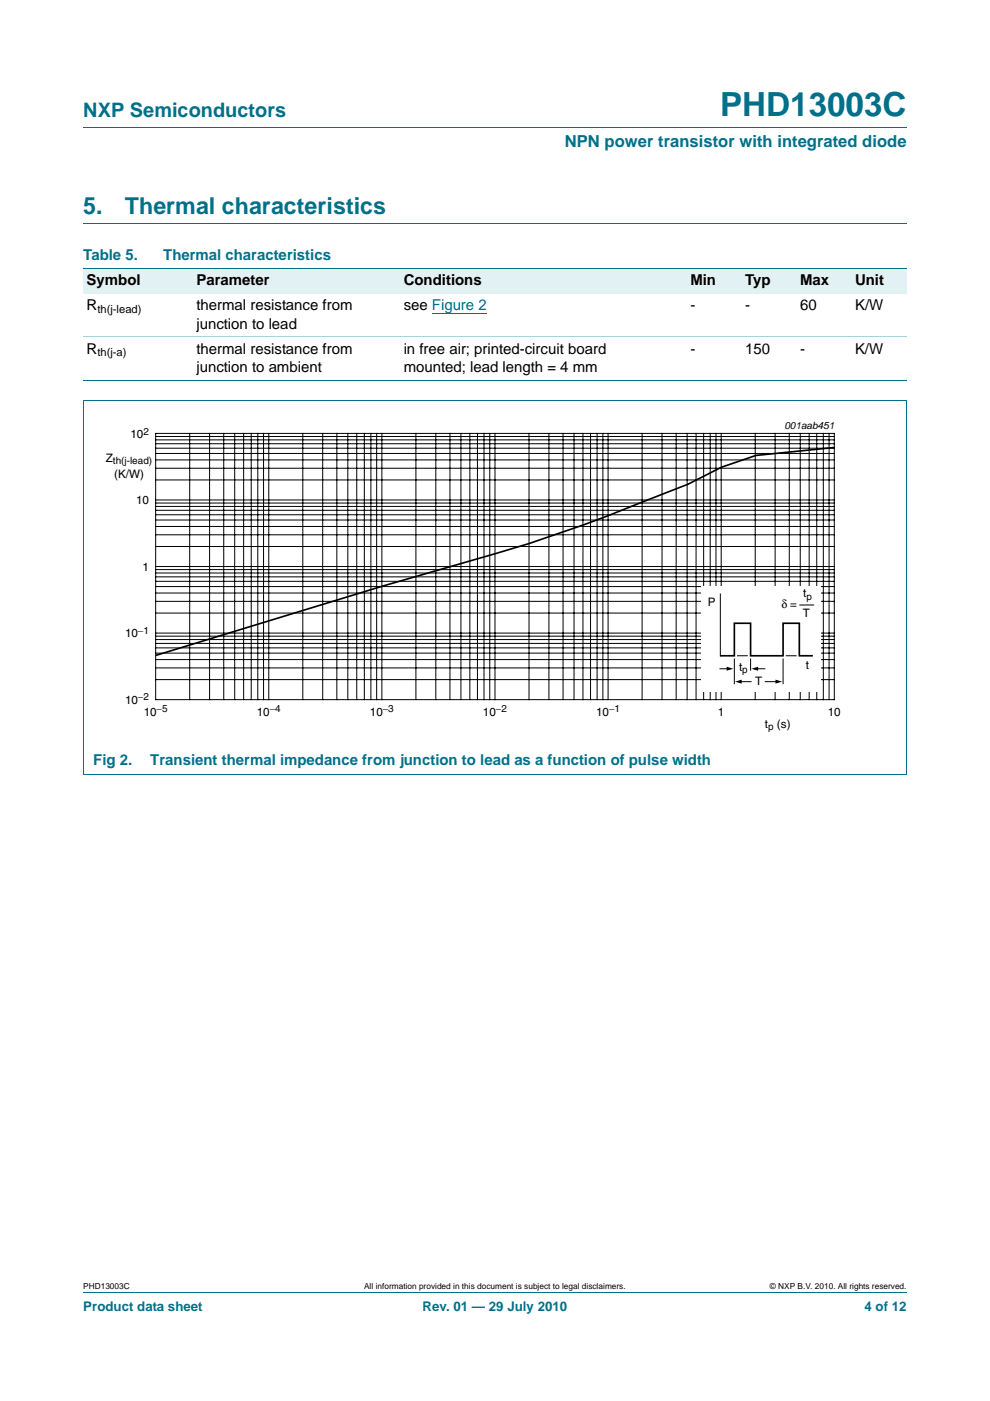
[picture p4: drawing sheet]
<svg xmlns="http://www.w3.org/2000/svg" width="210mm" height="297mm" viewBox="0 0 210 297" stroke-linecap="round" stroke-linejoin="round" font-family="sans-serif">
<path d="M17.7 27h174.6M17.7 47.4h174.6M17.7 273.9h174.6" fill="none" stroke="#00708a" stroke-width=".21"/>
<g fill="#e2f1f4">
<path d="M17.7 57h23.3v5.3h-23.3z"/>
<path d="M41 57h43.9v5.3h-43.9z"/>
<path d="M84.9 57h49.2v5.3h-49.2z"/>
<path d="M134.1 57h23.3v5.3h-23.3z"/>
<path d="M157.4 57h11.6v5.3h-11.6z"/>
<path d="M169 57h11.7v5.3h-11.7z"/>
<path d="M180.7 57h11.6v5.3h-11.6z"/>
</g>
<path d="M91.6 66.5h11.7" fill="none" stroke="#00f" stroke-width=".21"/>
<path d="M17.7 57h174.6M17.6 84.8h174.7M17.7 80.6h174.6M17.7 84.9v79.3M192.3 84.9v79.3M17.6 164.2h174.7" fill="none" stroke="#00708a" stroke-width=".21"/>
<path d="M17.7 71.4h174.6" fill="none" stroke="#a5d5dc" stroke-width=".21"/>
<path d="M20.3 89.1h169.4v66.3h-169.4z" fill="none" stroke="#fff" stroke-width=".21"/>
<g fill="none" stroke="#000" stroke-width=".21">
<path d="M33 91.9h144v56.4h-144zM33 99.3h144M33 97.5h144M33 96.1h144M33 95h144M33 94.1h144M33 93.3h144M33 92.5h144M40.2 91.9v56.4M44.5 91.9v56.4M47.5 91.9v56.4M49.8 91.9v56.4"/>
<path d="M51.7 91.9v56.4M53.3 91.9v56.4M54.7 91.9v56.4M55.9 91.9v56.4M57 91.9v56.4M64.2 91.9v56.4M68.4 91.9v56.4M71.4 91.9v56.4M73.8 91.9v56.4M75.7 91.9v56.4M77.3 91.9v56.4M78.7 91.9v56.4"/>
<path d="M79.9 91.9v56.4M81 91.9v56.4M88.2 91.9v56.4M92.4 91.9v56.4M95.4 91.9v56.4M97.8 91.9v56.4M99.7 91.9v56.4M101.3 91.9v56.4M102.7 91.9v56.4M103.9 91.9v56.4M105 91.9v56.4M112.2 91.9v56.4"/>
<path d="M116.4 91.9v56.4M119.4 91.9v56.4M121.8 91.9v56.4M123.6 91.9v56.4M125.3 91.9v56.4M126.6 91.9v56.4M127.9 91.9v56.4M129 91.9v56.4M136.2 91.9v56.4M140.4 91.9v56.4M143.4 91.9v56.4M145.7 91.9v56.4"/>
<path d="M147.6 91.9v56.4M149.2 91.9v56.4M150.6 91.9v56.4M151.9 91.9v56.4M153 91.9v56.4M160.2 91.9v56.4M164.4 91.9v56.4M167.4 91.9v56.4M169.7 91.9v56.4M171.6 91.9v56.4M173.2 91.9v56.4M174.6 91.9v56.4"/>
<path d="M175.8 91.9v56.4M33 115.9h144M33 113.4h144M33 111.6h144M33 110.3h144M33 109.1h144M33 108.2h144M33 107.4h144M33 106.7h144M33 106h144M33 101.8h144M33 139.8h144"/>
<path d="M33 138.5h144M33 137.4h144M33 136.4h144M33 135.6h144M33 134.9h144M33 134.2h144M33 130h144M33 127.5h144M33 125.7h144M33 124.4h144M33 123.3h144M33 122.3h144"/>
<path d="M33 121.5h144M33 120.8h144M33 120.1h144M33 144.1h144M33 141.6h144"/>
</g>
<path d="M177 94.9l-16.7 1.7-7.3 2.5-7 3.5-9.7 3.8a298.4 298.4 0 0 1-31.1 10.9l-24 7-48.2 14.7" fill="none" stroke="#000" stroke-width=".35"/>
<path d="M148.7 124.4h25.3v22.4h-25.3z" fill="#fff"/>
<path d="M152.8 125.8v13.4M155.8 139.6v5.5M156.3 139h2.3M159.2 139.6v2.6M166.1 139.6v5.5M166.7 139h2.3M169.5 128.3h3.2M152.7 141.8h1.7M157 144.5h2.3M160.5 141.8h1.7M162.3 144.5h2.5" fill="none" stroke="#000" stroke-width=".21"/>
<path d="M152.7 139h3.1v-6.9h3.4v6.9h6.9v-6.9h3.4v6.9h2.9" fill="none" stroke="#000" stroke-width=".35"/>
<path d="M154.1 141.4l1.4 .4-1.4 .4zM155.9 144.5l1.4-.4v.8zM159.4 141.8l1.4-.4v.8zM164.5 144.1l1.4 .4-1.4 .4z" fill="#000"/>
<text font-size="7" fill="#00708a" x="152.7" y="24.6">PHD13003C</text>
<g font-size="4.9" fill="#00708a">
<text x="17.7" y="45.4">5.</text>
<text x="26.5" y="45.4">Thermal characteristics</text>
</g>
<text font-size="4.2" fill="#00708a" x="17.7" y="24.9">NXP Semiconductors</text>
<text font-size="3.5" fill="#00708a" x="119.8" y="31.1">NPN power transistor with integrated diode</text>
<g font-size="3.2" fill="#00708a">
<text x="17.7" y="55.2">Table 5.</text>
<text x="34.6" y="55.2">Thermal characteristics</text>
<text x="19.8" y="162.1">Fig 2.</text>
<text x="31.9" y="162.1">Transient thermal impedance from junction to lead as a function of pulse width</text>
</g>
<g font-size="3.2">
<text x="18.4" y="60.5">Symbol</text>
<text x="18.4" y="65.8">R</text>
<text x="41.7" y="60.5">Parameter</text>
<text x="41.7" y="65.8">thermal resistance from</text>
<text x="85.6" y="60.5">Conditions</text>
<text x="85.6" y="65.8">see Figure 2</text>
<text x="146.4" y="60.5">Min</text>
<text x="146.4" y="65.8">-</text>
<text x="158.1" y="60.5">Typ</text>
<text x="158.1" y="65.8">-</text>
<text x="169.7" y="60.5">Max</text>
<text x="169.7" y="65.8">60</text>
<text x="181.4" y="65.8">K/W</text>
<text x="181.4" y="60.5">Unit</text>
<text x="41.7" y="69.7">junction to lead</text>
<text x="18.4" y="75">R</text>
<text x="41.7" y="75">thermal resistance from</text>
<text x="85.6" y="75">in free air; printed-circuit board</text>
<text x="146.4" y="75">-</text>
<text x="158.1" y="75">150</text>
<text x="169.7" y="75">-</text>
<text x="181.4" y="75">K/W</text>
<text x="41.7" y="78.8">junction to ambient</text>
<text x="85.6" y="78.8">mounted; lead length = 4 mm</text>
</g>
<g font-size="2.8" fill="#00708a">
<text x="17.7" y="277.9">Product data sheet</text>
<text x="89.6" y="277.9">Rev. 01 — 29 July 2010</text>
<text x="183.4" y="277.9">4 of 12</text>
</g>
<g font-size="2.5">
<text x="27.7" y="92.9">10</text>
<text x="22.4" y="97.9">Z</text>
<text x="24.2" y="101.4">(K/W)</text>
<text x="28.9" y="106.9">10</text>
<text x="30.2" y="121">1</text>
<text x="150.2" y="128.5">P</text>
<text x="165.7" y="128.9">δ</text>
<text x="167.6" y="128.9">=</text>
<text x="170.3" y="130.7">T</text>
<text x="170.4" y="126.6">t</text>
<text x="26.5" y="135.1">10</text>
<text x="156.7" y="142.3">t</text>
<text x="170.9" y="141.9">t</text>
<text x="26.5" y="149.2">10</text>
<text x="160.2" y="145.3">T</text>
<text x="30.5" y="151.7">10</text>
<text x="54.5" y="151.7">10</text>
<text x="78.5" y="151.7">10</text>
<text x="102.4" y="151.7">10</text>
<text x="126.4" y="151.7">10</text>
<text x="152.3" y="151.7">1</text>
<text x="162.2" y="154.3">t</text>
<text x="164.8" y="154.3">(s)</text>
<text x="175.6" y="151.7">10</text>
</g>
<g font-size="2.4">
<text x="20.7" y="66.4">th(j-lead)</text>
<text x="20.7" y="75.5">th(j-a)</text>
</g>
<g font-size="2.1">
<text x="30.4" y="92.2">2</text>
<text x="166.4" y="91">001aab451</text>
<text x="24" y="98.4">th(j-lead)</text>
<text x="171.1" y="127.1">p</text>
<text x="29.3" y="134.3">−1</text>
<text x="157.4" y="142.8">p</text>
<text x="29.3" y="148.4">−2</text>
<text x="33.2" y="151">−5</text>
<text x="57.2" y="151">−4</text>
<text x="81.2" y="151">−3</text>
<text x="105.2" y="151">−2</text>
<text x="129.2" y="151">−1</text>
<text x="162.9" y="154.8">p</text>
</g>
<g font-size="1.8">
<text x="17.7" y="273.3">PHD13003C</text>
<text x="77.2" y="273.3">All information provided in this document is subject to legal disclaimers.</text>
<text x="163.3" y="273.3">© NXP B.V. 2010. All rights reserved.</text>
</g>
</svg>
